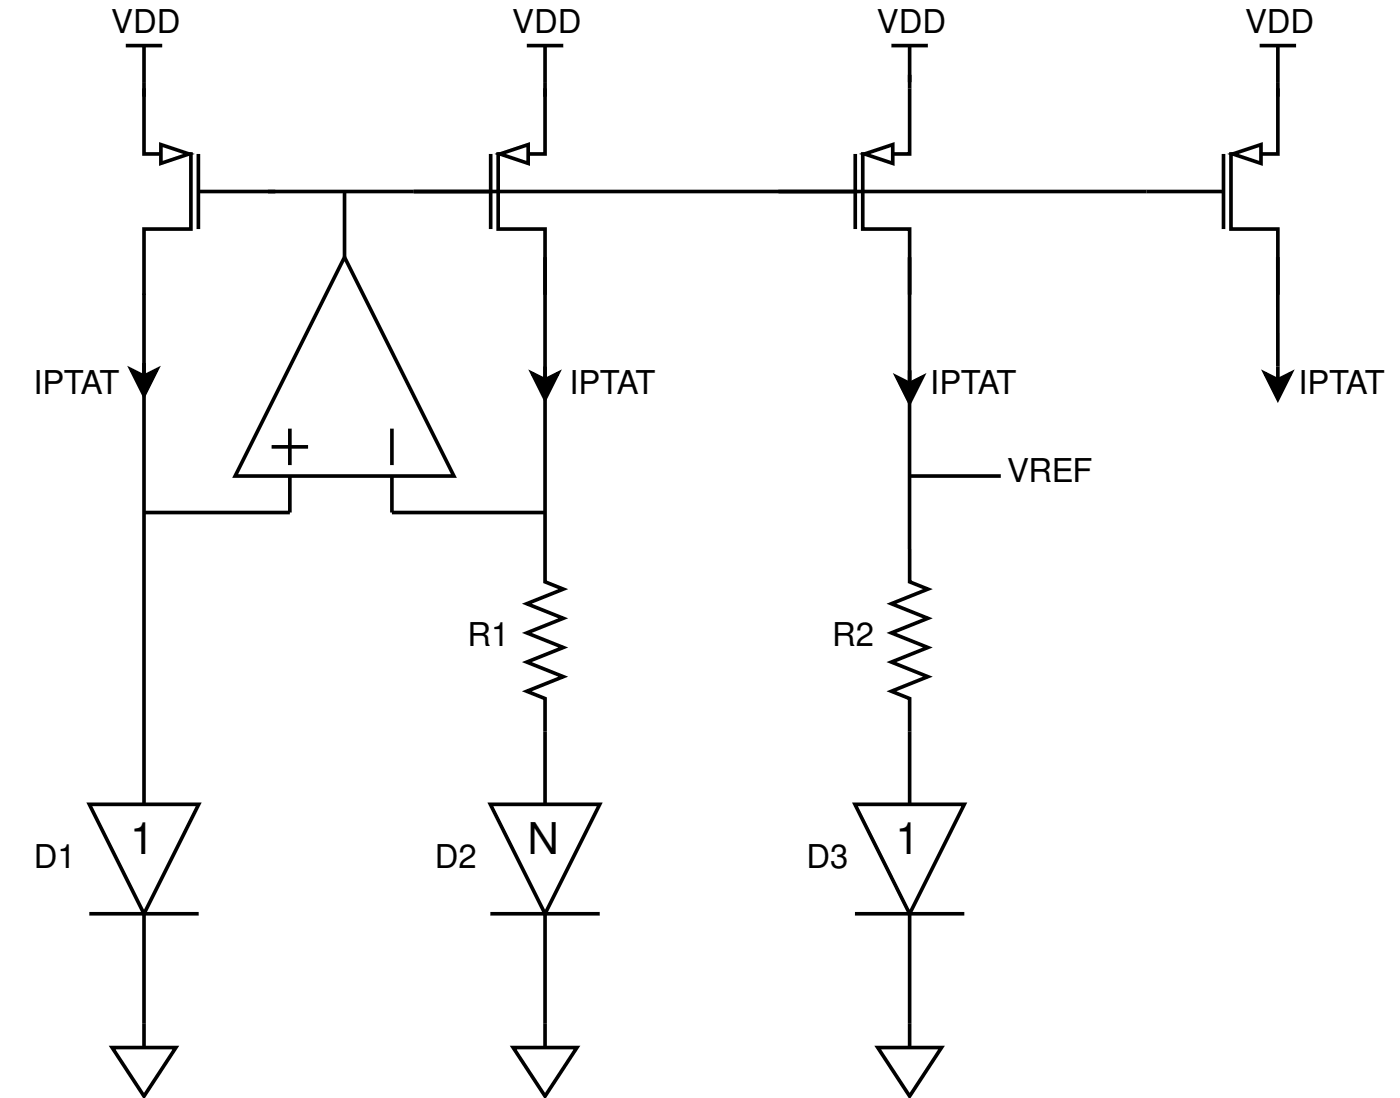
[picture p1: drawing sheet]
<svg xmlns="http://www.w3.org/2000/svg" width="102mm" height="80mm" viewBox="0 0 102 80" stroke-linecap="round" stroke-linejoin="round" font-family="sans-serif">
<path d="M6.5 58.3h7.9l-3.9 8z" fill="#fff" stroke="#000" stroke-width=".26"/>
<path d="M39.6 39.8v2.4l1.3 .5-2.7 1.1 2.7 1-2.7 1.1 2.7 1.1-2.7 1 2.7 1.1-2.7 1 1.4 .6v2.3M6.5 66.3h7.9" fill="none" stroke="#000" stroke-width=".26"/>
<path d="M35.6 58.3h7.9l-3.9 8z" fill="#fff" stroke="#000" stroke-width=".26"/>
<path d="M30 13.9h5.6M35.6 11.2v5.4M39.6 6.4v4.8h-3.4v5.4h3.4v4.8M39.6 18.7v21.1M10.5 21.3v37M35.6 66.3h7.9" fill="none" stroke="#000" stroke-width=".26"/>
<path d="M36.3 11.2l2-.7v1.4z" fill="#fff" stroke="#000" stroke-width=".26"/>
<path d="M10.5 6.4v4.8h3.4v5.4h-3.4v4.8M14.4 13.9h5.6M14.4 11.2v5.4" fill="none" stroke="#000" stroke-width=".26"/>
<path d="M11.7 10.5l2 .7-2 .7z" fill="#fff" stroke="#000" stroke-width=".26"/>
<path d="M19.4 13.9h10.6M25 13.9v4.8M21 34.5v2.7h-10.5M28.4 34.5v2.7h11.2M39.6 53v5.3" fill="none" stroke="#000" stroke-width=".26"/>
<path d="M8.1 76h4.7l-2.3 3.5z" fill="#fff" stroke="#000" stroke-width=".26"/>
<path d="M10.5 66.3v9.7" fill="none" stroke="#000" stroke-width=".26"/>
<path d="M25 18.7l7.9 15.8h-15.8z" fill="#fff" stroke="#000" stroke-width=".26"/>
<path d="M19.7 32.4h2.7M21 31.1v2.6M28.4 31.1v2.6" fill="none" stroke="#000" stroke-width=".26"/>
<path d="M37.2 76h4.7l-2.3 3.5z" fill="#fff" stroke="#000" stroke-width=".26"/>
<path d="M66 39.8v2.4l1.3 .5-2.6 1.1 2.6 1-2.6 1.1 2.6 1.1-2.6 1 2.6 1.1-2.6 1 1.3 .6v2.3M39.6 66.3v9.7" fill="none" stroke="#000" stroke-width=".26"/>
<path d="M62 58.3h8l-4 8z" fill="#fff" stroke="#000" stroke-width=".26"/>
<path d="M66 53v5.3M62 66.3h8" fill="none" stroke="#000" stroke-width=".26"/>
<path d="M63.7 76h4.6l-2.3 3.5z" fill="#fff" stroke="#000" stroke-width=".26"/>
<path d="M56.5 13.9h5.6M62.1 11.2v5.4M66 6.4v4.8h-3.4v5.4h3.4v4.8M66 66.3v9.7" fill="none" stroke="#000" stroke-width=".26"/>
<path d="M62.7 11.2l2.1-.7v1.4z" fill="#fff" stroke="#000" stroke-width=".26"/>
<path d="M66 18.7v21.1M83.2 13.9h5.6M88.8 11.2v5.4M92.7 6.4v4.8h-3.4v5.4h3.4v4.8" fill="none" stroke="#000" stroke-width=".26"/>
<path d="M89.5 11.2l2-.7v1.4z" fill="#fff" stroke="#000" stroke-width=".26"/>
<g fill="none" stroke="#000" stroke-width=".26">
<path d="M9.1 3.3h2.7M10.5 3.3v3.7M30 13.9h53.2M38.2 3.3h2.7M39.6 3.3v3.7M64.7 3.3h2.6M66 3.3v3.1M91.4 3.3h2.7M92.7 18.7v8.9M92.7 3.3v3.7M10.5 26.3v1M39.6 26.6v1"/>
<path d="M66 26.9v.9M66 34.5h6.6"/>
</g>
<path d="M9.5 26.8l1 .5 .9-.5-.9 1.9zM38.6 27.1l1 .5 .9-.5-.9 1.8zM65.1 27.4l.9 .4 .9-.4-.9 1.8zM91.8 27.1l.9 .5 1-.5-1 1.8z" fill="#000" stroke="#000" stroke-width=".26"/>
<g font-size="3.2">
<text x="9.4" y="61.9">1</text>
<text x="38.3" y="61.9">N</text>
<text x="65" y="61.9">1</text>
</g>
<g font-size="2.4">
<text x="8.1" y="2.4">VDD</text>
<text x="37.2" y="2.4">VDD</text>
<text x="63.6" y="2.4">VDD</text>
<text x="90.4" y="2.4">VDD</text>
<text x="2.4" y="28.6">IPTAT</text>
<text x="41.3" y="28.6">IPTAT</text>
<text x="67.5" y="28.6">IPTAT</text>
<text x="94.2" y="28.6">IPTAT</text>
<text x="73.1" y="34.9">VREF</text>
<text x="33.9" y="46.8">R1</text>
<text x="60.4" y="46.8">R2</text>
<text x="2.4" y="63">D1</text>
<text x="31.6" y="63">D2</text>
<text x="58.5" y="63">D3</text>
</g>
</svg>
